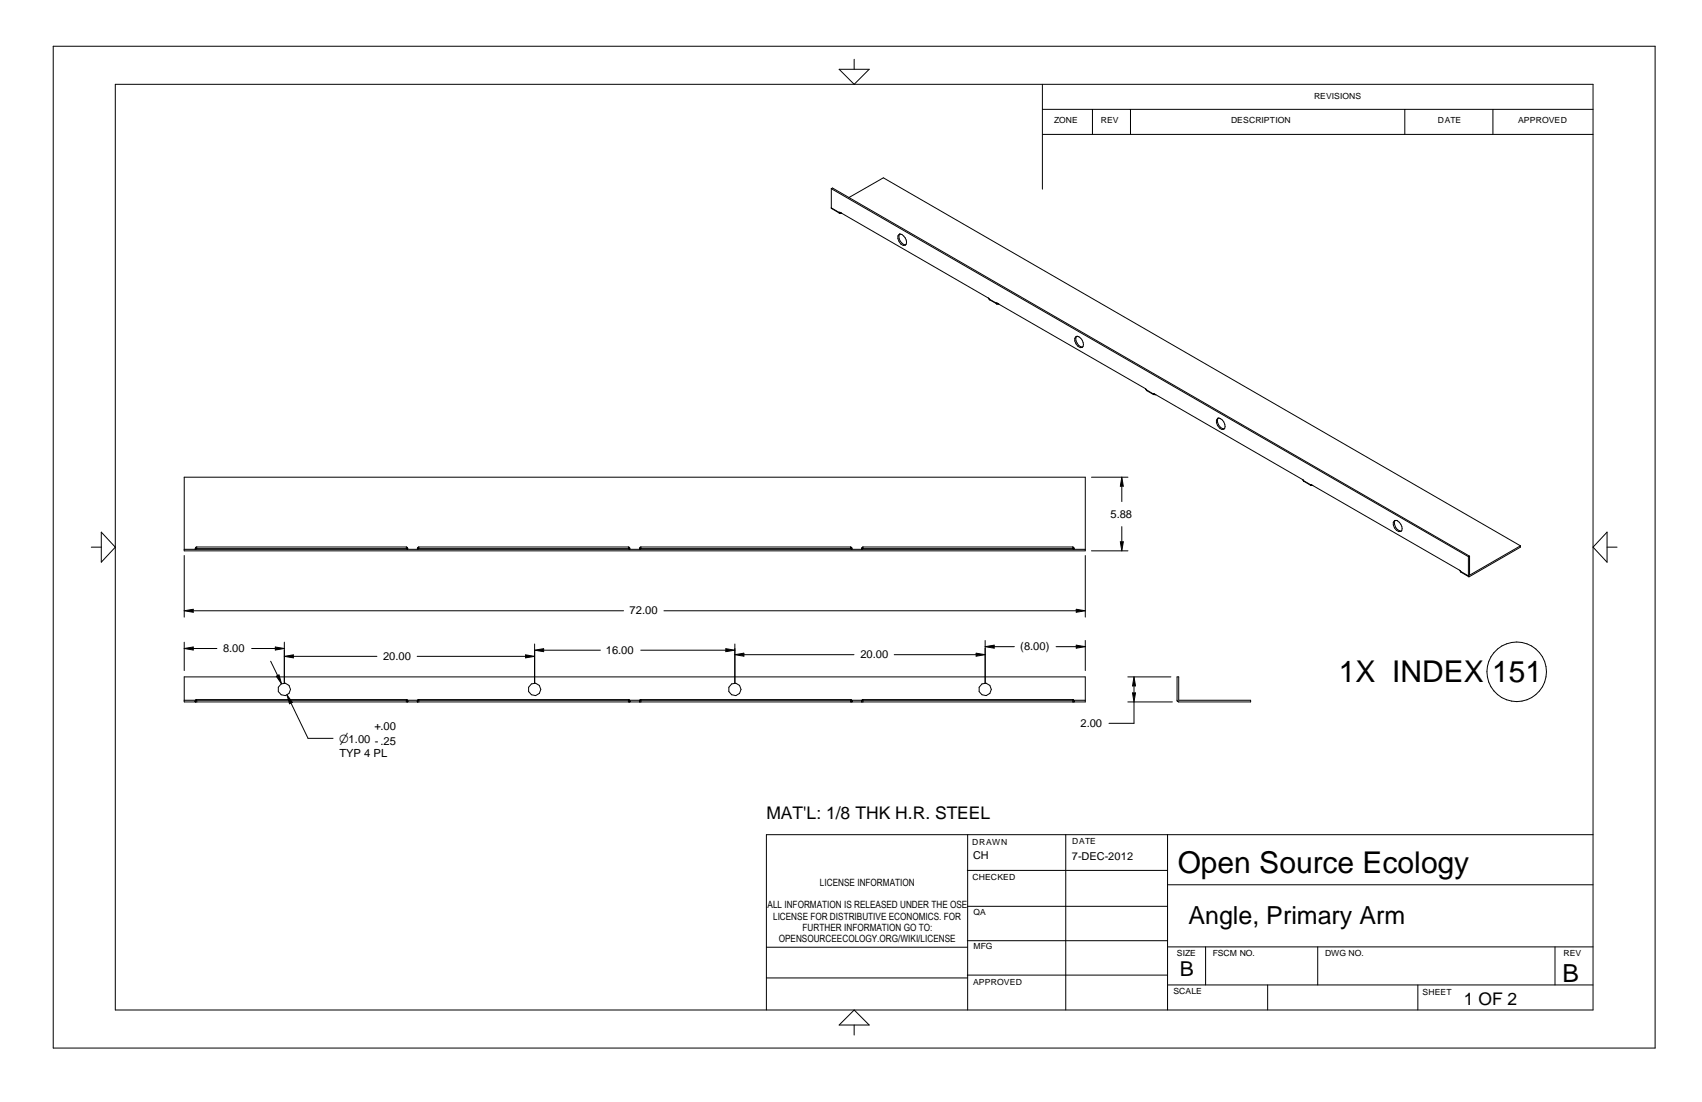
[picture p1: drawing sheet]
<svg xmlns="http://www.w3.org/2000/svg" width="432mm" height="279mm" viewBox="0 0 432 279" stroke-linecap="round" stroke-linejoin="round" font-family="sans-serif">
<g fill="none" stroke="#000" stroke-width=".25">
<path d="M13.5 11.7h406.4v254h-406.4zM212.9 17.6h7.6l-3.8 3.8zM216.7 15v2.6M29.3 21.4h374.9v234.7h-374.9zM264.5 27.7h139.7M264.5 34.1h139.7M264.5 21.4v26.6M277.2 27.7v6.4M286.8 27.7v6.4M356.4 27.7v6.4M378.8 27.7v6.4M210.9 52.7l2 1.2"/>
<path d="M210.9 47.8v5l2 1.2M210.9 47.8l161.6 93.3M210.9 47.8l.3-.1 161.6 93.3M212.9 53.9l.2-.1 37.6 21.8 .4 .4M212.9 53.9v.1M212.9 54h.1M212.9 54l.6 .1M213 53.8h.1M213.1 54v.1M213.2 54v.1M213.4 54l.1 .1M215.4 50.1l8.7-5 161.6 93.3"/>
<path d="M228.2 59.4a1.93 1.93 0 0 1 1.5 2.8 1.85 1.85 0 0 1-1.9-2.4zM228.2 59.4a1.99 1.99 0 0 0 1.6 2.7M250.8 75.6h.1M251 75.8l1.8 1.1M251 75.9h.1M251.1 76h.1M251.1 76l1.7 1M252.8 76.9l37.8 21.7 .2 .2M252.8 76.9v.1M252.8 77h.5M273 85.3h.2a1.96 1.96 0 0 1 1.4 2.8 1.84 1.84 0 0 1-1.6-2.8zM273.1 85.3a1.97 1.97 0 0 0 1.6 2.7"/>
<path d="M290.7 98.6h.1M290.8 98.8l1.9 1.1M290.8 98.8l.1 .2M290.9 99h.1M291 99l1.7 1M292.7 99.9l.5 .2M292.7 100h.1M292.8 99.9h.1M292.8 99.9h-.1M292.9 99.9l37.6 21.7 .3 .4M308.9 106.1a1.25 1.25 0 0 1 1.6 .9 1.4 1.4 0 0 1 0 1.8 1.84 1.84 0 0 1-1.6-2.7zM309 106a1.99 1.99 0 0 0 1.6 2.7"/>
<path d="M23.2 138.7h2.5M25.7 134.9l3.6 3.8-3.6 3.8zM46.7 121h228.6v18.7h-228.6zM46.7 139.3h228.6M49.6 139.3l.2-.2h53.4l.2 .2M49.9 138.7v.4M49.9 138.7h53.2M49.9 138.7l-.3 .2-.1 .4M103.1 138.7l.3 .2 .1 .4M103.1 138.7v.4M106 139.3l.2-.2h53.4l.1 .2M106.3 138.7l-.3 .2-.1 .4"/>
<path d="M106.3 138.7v.4M106.3 138.7h53.1M159.4 138.7v.4M159.4 138.7l.3 .2 .2 .4M162.3 139.2v.1M162.4 139.2l53.5-.1 .2 .2M162.4 139.2h-.1M162.6 138.7l-.2 .1-.2 .5M162.6 138.7v.4M162.6 138.7h53.2M215.8 138.7l.3 .2 .1 .4M215.8 138.7v.4"/>
<path d="M218.7 139.3l.2-.2h53.3l.2 .2M218.9 138.7l-.3 .6M218.9 138.7v.4M218.9 138.7h53.3M272.2 138.7l.3 .6M272.2 138.7v.4M276.9 121h9.3M276.9 139.7h9.3M284.2 137.4h.8l-.4 2.3zM284.6 121l.4 2.3h-.8zM284.6 123.3v3.9M284.6 133.5v3.9"/>
<path d="M330.5 121.6h.1M330.7 121.9l1.8 1M330.8 122h.1M330.8 122l1.7 1M332.5 122.9l38 21.9M332.5 122.9l.6 .2M332.5 122.9h.1M353.8 132h.1a1.87 1.87 0 0 1 1.5 2.7 1.82 1.82 0 0 1-1.6-2.7zM353.9 132a1.99 1.99 0 0 0 1.6 2.7M385.7 138.4v.3l-12.9 7.5M385.7 138.4l-12.9 7.4v-4.8M407.7 138.7h2.6"/>
<path d="M407.7 134.9v7.6l-3.5-3.8zM46.7 140.8v15.7M46.7 154.9l2.3-.4v.7zM49 154.9h109.2M168.4 154.9h104.6M273 154.5l2.3 .4-2.3 .3zM275.3 140.8v15.7M370.5 144.7v.1M370.5 144.8l2 1.2M370.5 144.8v.1M370.5 144.9h.1M370.5 144.9l2.1 1.3"/>
<path d="M372.5 141.1l.1 5.1h.2M372.5 146l.1 .1M372.6 146.2h.1M372.8 146.2h-.1M372.8 141l-.3 .1M46.7 171.6h228.6v6.4h-228.6zM46.7 177.5h228.6M46.7 162.8v7.2M46.7 164.4l2.3-.4v.8zM49 164.4h6M49.5 177.9h.1M49.6 177.6l.3-.2h53.4l.2 .5"/>
<path d="M49.6 177.7v.3M49.6 177.6v.1M49.9 177.5v.5M63.8 164.4h6M68.7 167.6l1.7 3.7M69.8 164l2.3 .4-2.3 .4zM70.1 171.4l.7-.3 .6 2.3zM72.1 162.8v10.4M72.1 166.4l2.3-.4v.8zM72.8 176.2l1.4 1.9-.8 .3zM73.8 178.3l4.3 8.9h6.4M74.4 166.4h21.2"/>
<path d="M103.1 177.4h.1M103.1 177.5v.5M103.4 177.9h.1M103.4 177.9v.1M105.8 166.4h27.5M105.9 177.6l.2-.2h53.5l.2 .2M105.9 177.7v.3M105.9 177.6v.1M106.3 177.4h-.1M106.3 177.5v.5M133.3 166l2.3 .4-2.3 .4zM135.6 163.3v9.9"/>
<path d="M135.6 164.8l2.3-.3v.7zM137.9 164.8h14.4M159.4 177.4h.1M159.4 177.5v.5M159.8 177.6v.1M159.8 177.7v.2M159.8 177.9v.1M159.8 177.9h.1M162.3 177.7v.3M162.3 177.5l53.5-.1 .3 .1 .1 .4M162.3 177.5l-.1 .3M162.3 177.5h.1"/>
<path d="M162.6 164.8h21.5M162.6 177.4h.1M162.6 177.5v.5M184.1 164.5l2.3 .3-2.3 .4zM186.4 163.3v9.9M186.4 166l2.3-.4v.8zM188.7 166h28M215.8 177.5v.5M216.2 177.9h.1M216.2 177.9l-.1 .1M218.6 177.7l.1 .3M218.7 177.6l.1-.2h53.5l.2 .2"/>
<path d="M218.7 177.6l-.1 .1M218.9 177.4h.1M218.9 177.5v.5M226.9 166h20.7M247.6 165.6l2.3 .4-2.3 .4zM249.9 162.4v10.8M249.9 164l2.3-.4v.7zM252.2 164h5.1M267.9 164h5.1M272.2 177.4h.1M272.2 177.5v.5M272.5 177.6v.4"/>
<path d="M272.5 177.7h.1M273 163.6l2.3 .4-2.3 .3zM275.3 162.4v7.6M286.1 178h11.3M286.1 171.6h11M287.3 175.7h.8l-.4 2.3zM287.7 178v5.4h-6.4M287.7 171.6l.4 2.3h-.8zM287.7 173.9v1.8M298.6 171.6h.4v5.9h18.3v.5l-18.4-.1-.3-.4zM245.5 211.6v44.5M270.4 211.6v44.5"/>
<path d="M296.2 211.6v44.5M404.2 211.6h-209.8v44.5M245.4 229.8h50.8M245.4 220.7h50.8M245.4 238.5h50.8M296.2 224.3h108M194.4 247.9h51M194.4 240.2h51M216.7 256.1l3.8 3.8h-7.6zM216.7 259.9v2.5M245.4 247.2h50.8M296.2 249.7h108"/>
<path d="M296.2 240.1h108M305.9 240.1v9.6M321.6 249.7v6.4M334.3 240.1v9.6M359.7 249.7v6.4M394.5 240.1v9.6"/>
<circle cx="72.1" cy="174.8" r="1.59"/>
<circle cx="135.6" cy="174.8" r="1.59"/>
<circle cx="186.4" cy="174.8" r="1.59"/>
<circle cx="249.9" cy="174.8" r="1.59"/>
<circle cx="384.8" cy="170.3" r="7.5"/>
</g>
<g fill="#000">
<path d="M284.2 137.4h.8v2.3h-.8zM284.3 121h.7v2.3h-.7zM46.7 154.5h2.3v.7h-2.3zM273 154.5h2.3v.7h-2.3zM46.7 164.1h2.3v.7h-2.3zM69.8 164.1h2.3v.7h-2.3zM70.1 171.2h1.3v2.1h-1.3zM72.1 166.1h2.3v.7h-2.3zM72.9 176.3h1.3v2.1h-1.3zM133.3 166.1h2.3v.7h-2.3zM135.6 164.5h2.3v.7h-2.3zM184.1 164.5h2.3v.7h-2.3z"/>
<path d="M186.4 165.7h2.3v.7h-2.3zM247.6 165.7h2.3v.7h-2.3zM249.9 163.6h2.3v.7h-2.3zM273 163.6h2.3v.7h-2.3zM287.3 175.7h.8v2.3h-.8zM287.4 171.7h.7v2.2h-.7z"/>
</g>
<g font-size="7.6">
<text x="339.7" y="172.9">1X INDEX 151</text>
<text x="298.8" y="221.3">Open Source Ecology</text>
</g>
<g font-size="6.3">
<text x="301.5" y="234.3">Angle, Primary Arm</text>
<text x="396.4" y="248.9">B</text>
</g>
<text font-size="5.2" x="299.3" y="247.6">B</text>
<g font-size="4.4">
<text x="194.4" y="207.6">MAT'L: 1/8 THK H.R. STEEL</text>
<text x="371.4" y="254.9">1 OF 2</text>
</g>
<g font-size="2.8">
<text x="281.7" y="131.3">5.88</text>
<text x="159.7" y="155.8">72.00</text>
<text x="56.6" y="165.4">8.00</text>
<text x="97.2" y="167.3">20.00</text>
<text x="153.7" y="165.8">16.00</text>
<text x="218.3" y="166.9">20.00</text>
<text x="258.8" y="164.9">(8.00)</text>
<text x="95" y="185">+.00</text>
<text x="274.2" y="184.3">2.00</text>
<text x="86" y="188.3">n1.00 -.25</text>
<text x="86.1" y="191.9">TYP 4 PL</text>
<text x="246.9" y="217.7">CH</text>
<text x="271.9" y="217.9">7-DEC-2012</text>
</g>
<g font-size="2.5">
<text x="208" y="224.6">LICENSE INFORMATION</text>
<text x="194.7" y="230.3">ALL INFORMATION IS RELEASED UNDER THE OSE</text>
<text x="196.1" y="233.2">LICENSE FOR DISTRIBUTIVE ECONOMICS. FOR</text>
<text x="197.6" y="238.9">OPENSOURCEECOLOGY.ORG/WIKI/LICENSE</text>
<text x="203.6" y="236.1">FURTHER INFORMATION GO TO:</text>
</g>
<g font-size="2.1">
<text x="333.4" y="25">REVISIONS</text>
<text x="267.5" y="31.2">ZONE</text>
<text x="279.3" y="31.2">REV</text>
<text x="312.3" y="31.2">DESCRIPTION</text>
<text x="364.7" y="31.2">DATE</text>
<text x="385.1" y="31.2">APPROVED</text>
<text x="246.7" y="214.2">DRAWN</text>
<text x="272" y="213.9">DATE</text>
<text x="246.8" y="223.1">CHECKED</text>
<text x="247" y="231.9">QA</text>
<text x="247" y="240.6">MFG</text>
<text x="298.6" y="242.4">SIZE</text>
<text x="307.7" y="242.4">FSCM NO.</text>
<text x="336.2" y="242.4">DWG NO.</text>
<text x="396.6" y="242.4">REV</text>
<text x="246.9" y="249.6">APPROVED</text>
<text x="297.7" y="252.1">SCALE</text>
<text x="360.9" y="252.2">SHEET</text>
</g>
</svg>
